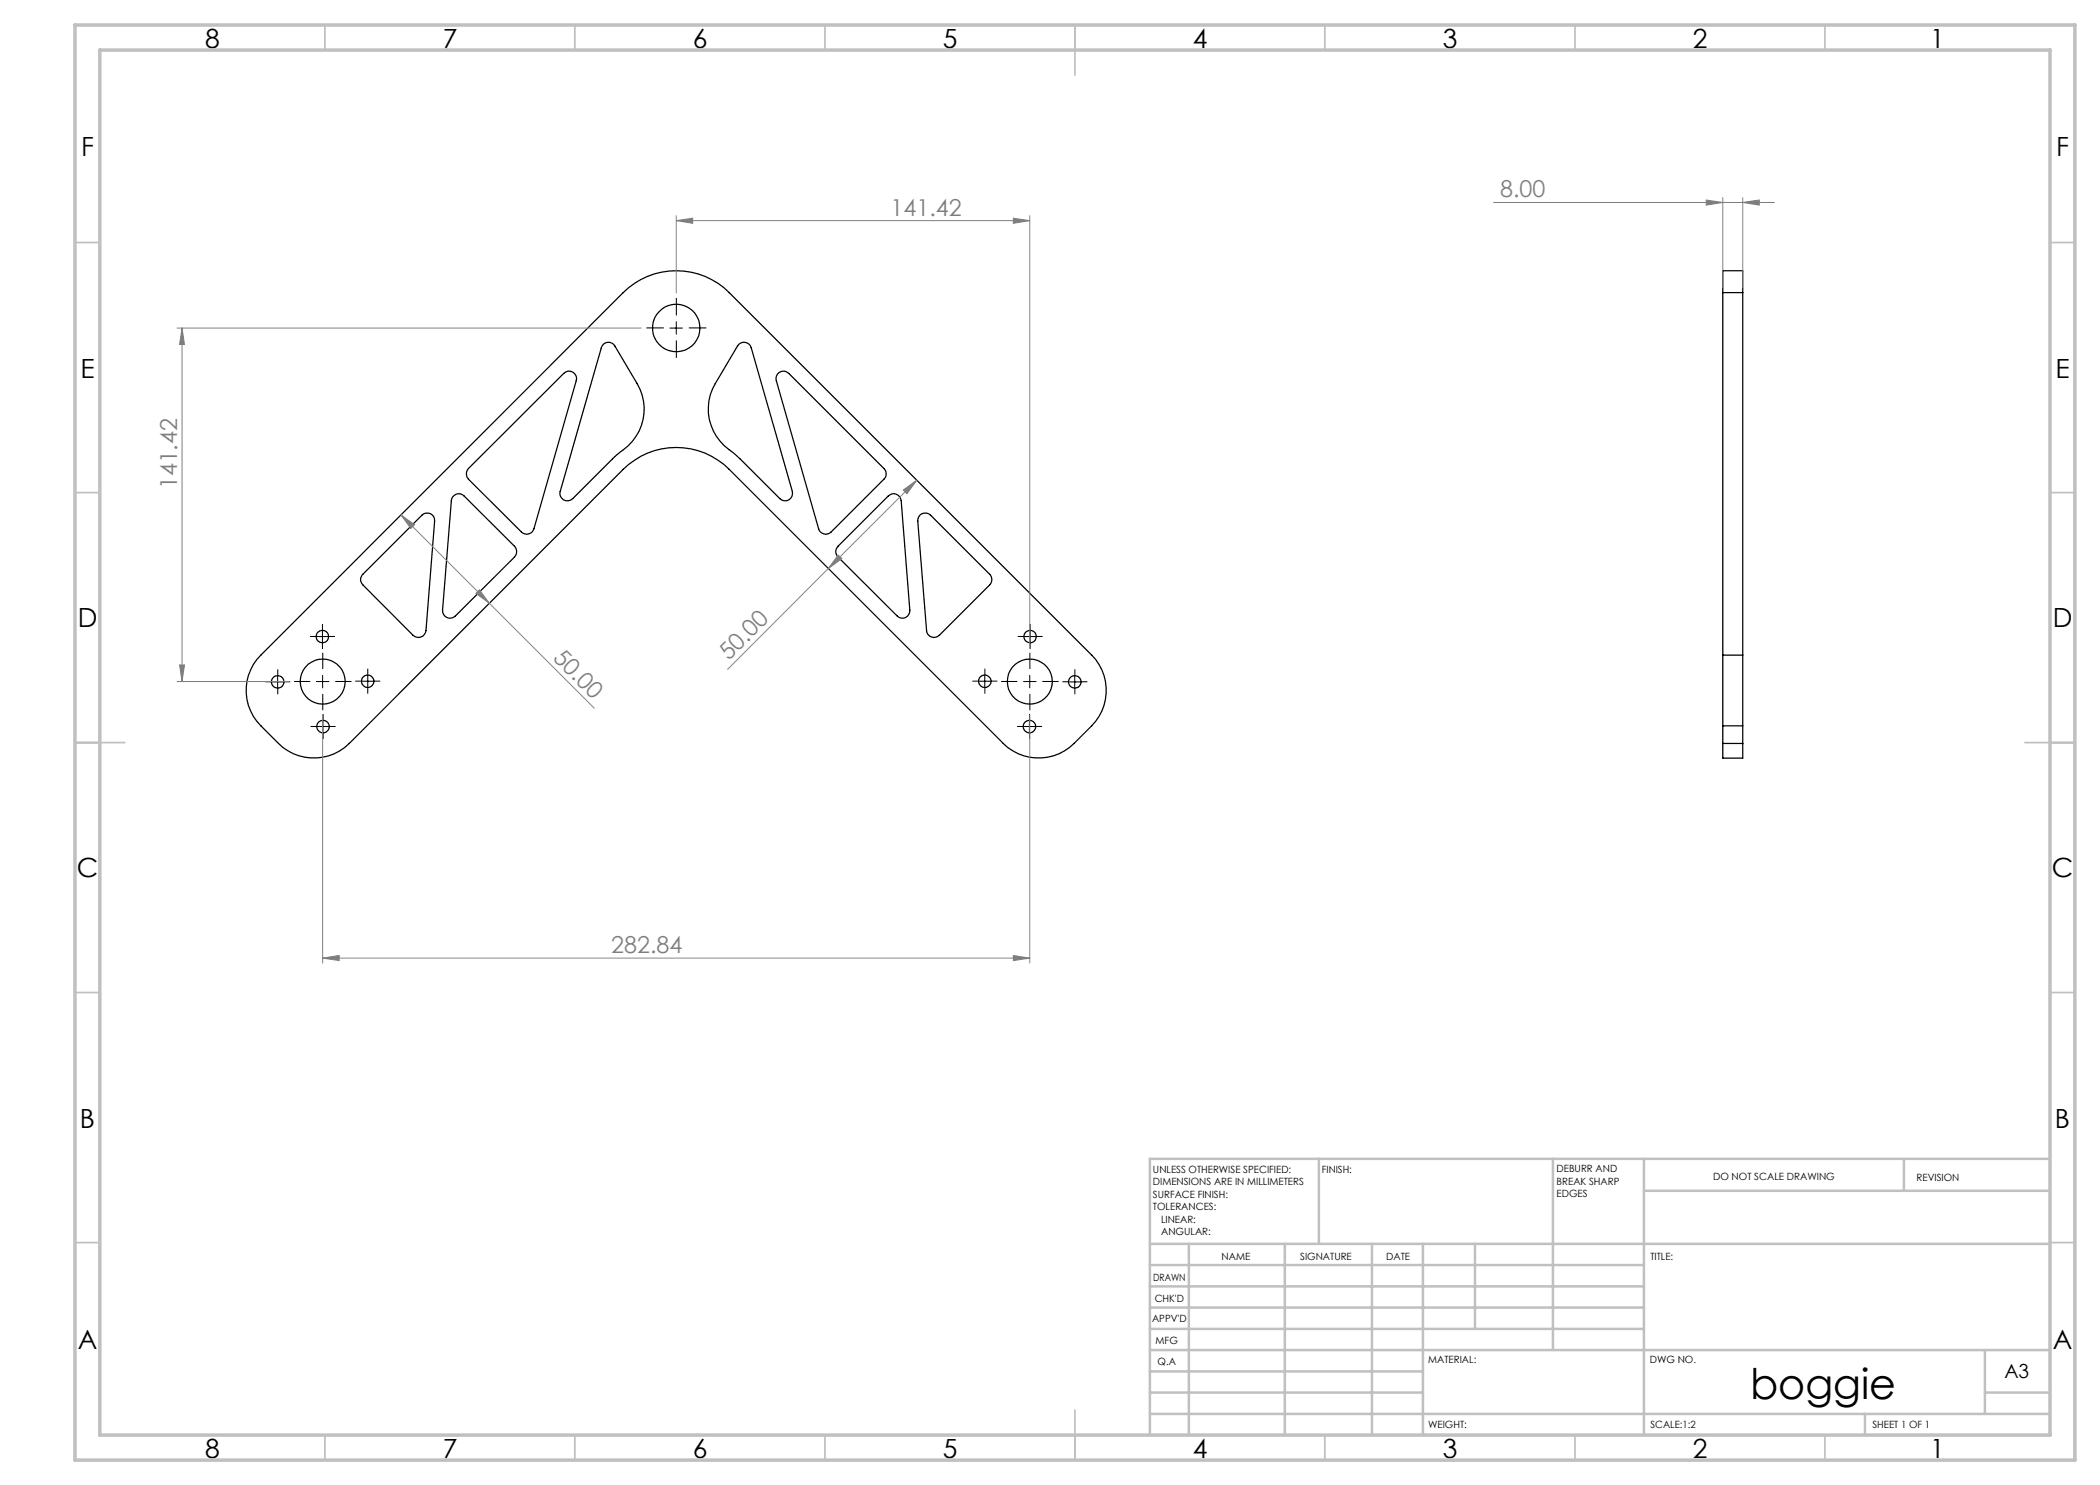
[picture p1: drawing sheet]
<svg xmlns="http://www.w3.org/2000/svg" width="420mm" height="297mm" viewBox="0 0 420 297" stroke-linecap="round" stroke-linejoin="round" font-family="sans-serif">
<g fill="none" stroke="#000" stroke-width=".25">
<path d="M124.6 58.5a15 15 0 0 1 21.2 0l72.5 72.5a10 10 0 0 1 0 14.2l-3.5 3.5a10.1 10.1 0 0 1-14.1 0l-54.9-54.8a15 15 0 0 0-21.2 0l-54.8 54.8a10.1 10.1 0 0 1-14.1 0l-3.5-3.5a10 10 0 0 1 0-14.2zM344.6 58.5v-4.4h3.9v4.4M344.6 58.5v72.5M344.6 58.5h3.9M348.5 58.5v72.5M120.7 68.8a1.46 1.46 0 0 1 2.3 .4l4.4 7.5a10.1 10.1 0 0 1-3.5 13.9l-9.4 9.1a1.49 1.49 0 0 1-1.8 .3 1.49 1.49 0 0 1-.7-1.7l8.3-28.7zM147.8 68.9a1.5 1.5 0 0 1 2.4 .7l8.3 28.7a1.5 1.5 0 0 1-.7 1.7 1.5 1.5 0 0 1-1.8-.3l-9.1-8.9a10.8 10.8 0 0 1-5.1-10.6l.3-1.3 1-2.2zM155.5 74.8a1.51 1.51 0 0 1 2.3-.1l19 19a1.49 1.49 0 0 1 0 2.1l-10.6 10.6a1.51 1.51 0 0 1-2.5-.6l-8.4-29.7-.1-.4zM90.6 99.3a1.47 1.47 0 0 1 2.2-.1l10.1 10.1a1.58 1.58 0 0 1 0 2.1l-11.8 11.8a1.51 1.51 0 0 1-1.7 .3 1.51 1.51 0 0 1-.9-1.5l1.8-21.9zM93.7 93.7l19-19a1.49 1.49 0 0 1 1.9-.3 1.49 1.49 0 0 1 .7 1.7l-8.5 29.7a1.51 1.51 0 0 1-2.5 .6l-10.6-10.6a1.58 1.58 0 0 1 0-2.1zM84.4 103a1.48 1.48 0 0 1 1.7-.3 1.48 1.48 0 0 1 .8 1.5l-1.7 21.9a1.53 1.53 0 0 1-1 1.3 1.53 1.53 0 0 1-1.6-.3l-10-10.1a1.45 1.45 0 0 1 0-2.1zM167.6 109.3l10.1-10.1a1.51 1.51 0 0 1 1.5-.4 1.51 1.51 0 0 1 1 1.3l1.8 21.9a1.48 1.48 0 0 1-.9 1.5 1.48 1.48 0 0 1-1.7-.3l-11.8-11.8a1.49 1.49 0 0 1 0-2.1z"/>
<path d="M184 103a1.56 1.56 0 0 1 2.1 0l11.8 11.9a1.53 1.53 0 0 1 0 2.1l-10 10.1a1.5 1.5 0 0 1-1.6 .3 1.5 1.5 0 0 1-1-1.3l-1.7-21.9v-.5zM344.6 131v14.2M344.6 131h3.9M348.5 131v14.2M344.6 148.7v2.9h3.9v-2.9M344.6 145.2h3.9M344.6 148.7h3.9M344.6 145.2v3.5M348.5 145.2v3.5"/>
<circle cx="135.2" cy="65.6" r="4.7"/>
<circle cx="55.5" cy="136.4" r="1.26"/>
<circle cx="64.5" cy="127.3" r="1.24"/>
<circle cx="64.5" cy="136.3" r="4.5"/>
<circle cx="73.5" cy="136.2" r="1.24"/>
<circle cx="197" cy="136.2" r="1.26"/>
<circle cx="206" cy="136.3" r="4.5"/>
<circle cx="206" cy="127.3" r="1.24"/>
<circle cx="215" cy="136.4" r="1.25"/>
<circle cx="64.6" cy="145.3" r="1.25"/>
<circle cx="205.9" cy="145.3" r="1.26"/>
</g>
<g fill="none" stroke="#808080" stroke-width=".2">
<path d="M344.6 39.5v18M348.5 39.5v18M135.3 44.1l3.2-.5v1.1zM135.3 43.1v15.5M135.3 44.1h70.7M202.7 43.6l3.3 .5-3.3 .6zM206 43.1v86.5M298.7 40.5h56.2M341.2 40l3.4 .5-3.4 .5zM348.5 40.5l3.4-.5v1zM35.4 65.6h92.8M36.4 65.6l.5 3.3h-1z"/>
<path d="M36.4 65.6v70.7M180.7 98l2.7-2-2 2.7zM183.4 96l-37.9 37.9M80.2 103l2.7 1.9-.7 .8zM80.2 103l17.7 17.6M95.2 118.7l.7-.7 2 2.6zM167.6 111l.8 .7-2.7 2zM35.4 136.3h22.4M35.9 133h1l-.5 3.3zM97.9 120.6l21 21M64.5 143v49.6M206 143v49.6"/>
<path d="M64.5 191.6l3.3-.5v1zM64.5 191.6h141.5M202.7 191.1l3.3 .5-3.3 .5z"/>
</g>
<g fill="none" stroke="#000" stroke-width=".2" stroke-dasharray="15.2 1.3 1.3 1.3" stroke-linecap="butt">
<path d="M132.8 65.6h-3.5M135.3 63.1v-3.5M135.3 68.1v3.5M137.8 65.6h3.5M54.3 136.4h-1.2M55.6 135.1v-1.2M55.6 137.6v1.3M56.8 136.4h1.3M62.1 136.3h-3.3M63.2 127.3h-1.2M64.5 126v-1.2M64.5 128.5v1.3"/>
<path d="M64.6 133.8v-3.3M64.6 138.8v3.2M65.7 127.3h1.3M67.1 136.3h3.2M72.3 136.2h-1.2M73.6 135v-1.3M73.6 137.5v1.2M74.8 136.2h1.3M195.7 136.2h-1.2M197 135v-1.3M197 137.5v1.2M198.2 136.2h1.3"/>
<path d="M203.5 136.3h-3.3M204.8 127.3h-1.3M206 133.8v-3.3M206 138.8v3.2M206 126v-1.2M206 128.5v1.3M207.3 127.3h1.2M208.5 136.3h3.2M213.7 136.4h-1.2M215 135.1v-1.2M215 137.6v1.3M216.2 136.4h1.3"/>
<path d="M63.4 145.3h-1.3M64.6 144v-1.2M64.6 146.5v1.3M65.9 145.3h1.2M204.7 145.3h-1.3M205.9 144v-1.2M205.9 146.5v1.3M207.2 145.3h1.2"/>
</g>
<g fill="none" stroke="#000" stroke-width=".2">
<path d="M134 65.6h2.5M135.3 64.3v2.5M54.3 136.4h2.5M55.5 135.1v2.5M63.2 127.3h2.5M63.3 136.3h2.5M64.5 126.1v2.4M64.5 135.1v2.5M72.3 136.2h2.5M73.6 135v2.5M195.7 136.2h2.5M197 135v2.5"/>
<path d="M204.7 136.3h2.5M204.8 127.3h2.5M206 135.1v2.5M206 126.1v2.4M213.7 136.4h2.5M214.9 135.1v2.5M63.4 145.3h2.5M64.6 144.1v2.5M204.6 145.3h2.6M205.9 144.1v2.5"/>
</g>
<g fill="none" stroke="#c0c0c0" stroke-width=".35">
<path d="M65 5v5M115 5v5M165 5v5M215 5v10M265 5v5M315 5v5M365 5v5M15 48.5h5M410 48.5h5M15 98.5h5M410 98.5h5M15 148.5h10"/>
<path d="M405 148.5h10M15 198.5h5M410 198.5h5M15 248.5h5M410 248.5h5M65 287v5M115 287v5M165 287v5M215 282v10M265 287v5M315 287v5M365 287v5"/>
</g>
<g fill="none" stroke="#c0c0c0" stroke-width=".5">
<path d="M263.8 231.8v17M310.6 231.8v38.2M328.8 231.8v55.2M328.8 238.2h81.2M380.8 231.8v6.4M410 231.8h-180v55.2M230 248.8h180M230 257.3h98.8M230 253h98.8M237.8 248.8v38.2M257 248.8v38.2M274.4 248.8v38.2"/>
<path d="M284.6 248.8v38.2M295 248.8v17M230 265.8h98.8M230 261.5h98.8M230 278.5h54.6M230 274.3h54.6M230 270h180M397 278.5h13M397 270v12.8M230 282.8h180M373 282.8v4.2"/>
</g>
<path d="M15 5h400v287h-400zM20 10h390v277h-390z" fill="none" stroke="#c0c0c0" stroke-width=".7"/>
<g fill="#808080">
<path d="M348.5 40.5l3.4-.5v1zM341.2 40l3.4 .5-3.4 .5z"/>
<path d="M202.7 191.1l3.3 .5-3.3 .5zM64.5 191.6l3.3-.5v1z"/>
<path d="M135.3 44.1l3.2-.5v1.1zM202.7 43.6l3.3 .5-3.3 .6z"/>
<path d="M167.6 111l.8 .7-2.7 2zM180.7 98l2.7-2-2 2.7z"/>
<path d="M35.9 133h1l-.5 3.3zM36.4 65.6l.5 3.3h-1z"/>
<path d="M80.2 103l2.7 1.9-.7 .8zM95.2 118.7l.7-.7 2 2.6z"/>
</g>
<text font-size="8.5" x="350" y="279.7">boggie</text>
<g font-size="5.3">
<text x="41" y="9.5">8</text>
<text x="88.5" y="9.5">7</text>
<text x="138.5" y="9.5">6</text>
<text x="188.5" y="9.5">5</text>
<text x="238.5" y="9.5">4</text>
<text x="288.5" y="9.5">3</text>
<text x="338.5" y="9.5">2</text>
<text x="386" y="9.5">1</text>
<text x="16.2" y="31.3">F</text>
<text x="411.2" y="31.3">F</text>
<text x="16.1" y="75.5">E</text>
<text x="411.1" y="75.5">E</text>
<text x="15.5" y="125.5">D</text>
<text x="410.5" y="125.5">D</text>
<text x="15.4" y="175.5">C</text>
<text x="410.4" y="175.5">C</text>
<text x="16" y="225.5">B</text>
<text x="411" y="225.5">B</text>
<text x="15.5" y="269.8">A</text>
<text x="410.5" y="269.8">A</text>
<text x="41" y="291.5">8</text>
<text x="88.5" y="291.5">7</text>
<text x="138.5" y="291.5">6</text>
<text x="188.5" y="291.5">5</text>
<text x="238.5" y="291.5">4</text>
<text x="288.5" y="291.5">3</text>
<text x="338.5" y="291.5">2</text>
<text x="386" y="291.5">1</text>
</g>
<g font-size="4.7" fill="#808080">
<text x="300" y="39.5">8.00</text>
<text x="178.1" y="43.1">141.42</text>
<text x="35.4" y="97.9" transform="rotate(-90 35.4 97.9)">141.42</text>
<text x="110.4" y="131.7" transform="rotate(45 110.4 131.7)">50.00</text>
<text x="145.7" y="132.2" transform="rotate(-45 145.7 132.2)">50.00</text>
<text x="122.2" y="190.6">282.84</text>
</g>
<text font-size="3.9" x="400.9" y="275.5">A3</text>
<g font-size="2">
<text x="230.6" y="234.6">UNLESS OTHERWISE SPECIFIED:</text>
<text x="230.6" y="237.1">DIMENSIONS ARE IN MILLIMETERS</text>
<text x="230.6" y="239.6">SURFACE FINISH:</text>
<text x="264.4" y="234.6">FINISH:</text>
<text x="311.3" y="234.5">DEBURR AND</text>
<text x="311.3" y="237">BREAK SHARP</text>
<text x="311.3" y="239.5">EDGES</text>
<text x="342.6" y="236">DO NOT SCALE DRAWING</text>
<text x="383.3" y="236.2">REVISION</text>
<text x="230.6" y="242.1">TOLERANCES:</text>
<text x="232.2" y="244.6">LINEAR:</text>
<text x="232.2" y="247.1">ANGULAR:</text>
<text x="244.3" y="252">NAME</text>
<text x="260" y="251.9">SIGNATURE</text>
<text x="277.2" y="251.9">DATE</text>
<text x="330.1" y="251.9">TITLE:</text>
<text x="230.6" y="256.1">DRAWN</text>
<text x="230.9" y="260.3">CHK'D</text>
<text x="230.4" y="264.4">APPV'D</text>
<text x="231.1" y="268.8">MFG</text>
<text x="231.5" y="273">Q.A</text>
<text x="285.6" y="272.5">MATERIAL:</text>
<text x="330" y="272.5">DWG NO.</text>
<text x="285.6" y="285.5">WEIGHT:</text>
<text x="330.1" y="285.6">SCALE:1:2</text>
<text x="374.5" y="285.6">SHEET 1 OF 1</text>
</g>
</svg>
